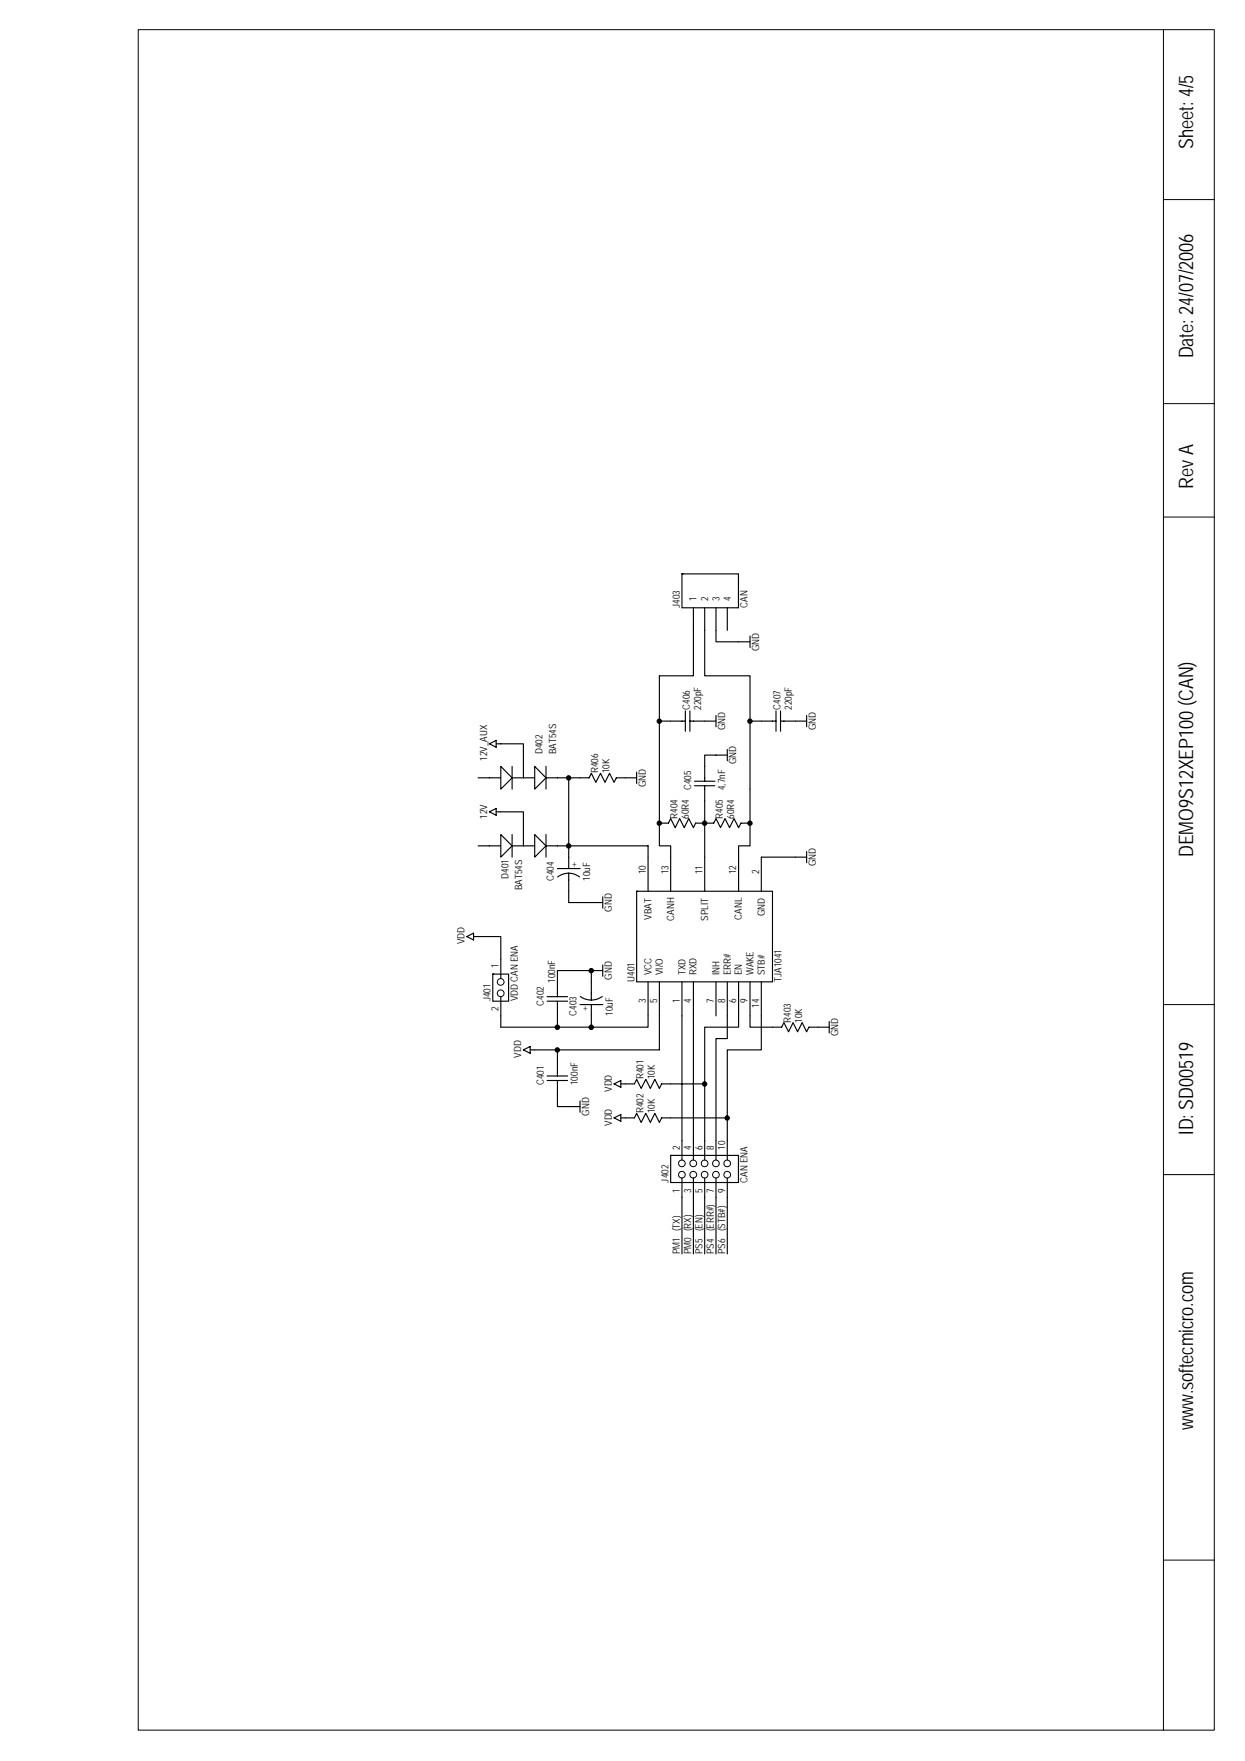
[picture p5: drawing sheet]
<svg xmlns="http://www.w3.org/2000/svg" width="210mm" height="297mm" viewBox="0 0 210 297" stroke-linecap="round" stroke-linejoin="round" font-family="sans-serif">
<path d="M23.3 5h181.4v286.8h-181.4z" fill="none" stroke="#000" stroke-width=".17"/>
<path d="M115 96.8v5.7h9.5v-5.7z" fill-rule="evenodd" fill="#fff" stroke="#000" stroke-width=".19"/>
<g fill="none" stroke="#000" stroke-width=".19">
<path d="M115.5 119.9v3.4M116.3 119.9v3.4M116.9 102.5v3.8M118.8 102.5v3.8M120.7 102.5v5.8h5.7M122.6 102.5v3.8M126.4 107.3v1.9M130.8 119.9v3.4M131.6 119.9v3.4M82.5 136.9l1.2-.5v1.1zM83.7 136.9h.7M111.2 138.8h1.5l.4-.7 .7 1.5 .8-1.5 .8 1.5 .7-1.5 .8 1.5 .4-.8h3l.4-.7 .8 1.5 .7-1.5 .8 1.5 .8-1.5 .7 1.5 .4-.8h1.5"/>
<path d="M113.1 121.6h2.4M116.3 121.6h4.4M117.1 131.8h3.4M117.1 132.5h3.4M118.8 132.5v2.5M120.7 120.7v1.9M122.6 127.4h-3.8v4.4M122.6 126.4v1.9M128.4 121.6h2.4M131.6 121.6h4.4M136 120.7v1.9M78.7 158l1.1-.6v1.1z"/>
<path d="M79.8 158h.8M94 146.5h3.8M94 147.9a2.99 2.99 0 0 1 3.7 0M95.9 144.6v1.9M95.9 147.3v3M99.7 152.2h1.9M101.6 151.3v1.9M109.3 171.4v1.9h-24.9M130.3 173.3h1.5l.4-.8 .7 1.5 .8-1.5 .8 1.5 .7-1.5 .8 1.5 .4-.7h3.4M139.8 172.3v1.9M103.5 188.6l1.2-.6v1.1zM104.7 188.6h2.3l.3-.8 .8 1.5 .8-1.5 .7 1.5 .8-1.5 .8 1.5 .3-.7h1.6"/>
</g>
<path d="M83.1 164.3v4.6h2.6v-4.6z" fill-rule="evenodd" fill="#fff" stroke="#000" stroke-width=".19"/>
<g fill="none" stroke="#000" stroke-width=".17">
<path d="M196.2 5v286.8M196.2 33.7h8.5M196.2 68.1h8.5M196.2 87.2h8.5M196.2 169.4h8.5M196.2 198.1h8.5M196.2 263.2h8.5"/>
<circle cx="84.4" cy="165.6" r=".57"/>
<circle cx="84.4" cy="167.5" r=".57"/>
</g>
<g fill="none" stroke="#000" stroke-width=".19">
<path d="M118.8 135v3.8M80.6 158h3.8v7M88.2 140.8v1.9h1.9M92.1 142.7h17.2v1.9M92.1 140.8v3.8M95.9 142.7v1.9M95.9 150.3v1.9M134.1 144.6h1.9M136 143.6v1.9M84.4 168.1v5.2M88.2 177.1l1.2-.6v1.2zM92.2 168.1h3.5"/>
<path d="M92.2 168.9h3.5M94 168.9v4.4M94 177.1v4.4M97.8 169.4h3.8M97.8 168.1a3.1 3.1 0 0 0 3.7 0M99.7 163.7h-5.7v4.4M99.7 163.7h1.9M99.7 163.7v5M99.7 169.4v3.9M101.6 162.8v1.9M111.2 171.4v5.7h-21.8M115 171.4v21"/>
<path d="M116.9 171.4v21M92.2 181.5h3.5M92.2 182.3h3.5M94 182.3v4.4h3.8M97.8 185.7v1.9M103.5 182.8l1.2-.5v1.1zM104.7 182.8h2.3l.3-.7 .8 1.5 .8-1.5 .7 1.5 .8-1.5 .8 1.5 .3-.8h7.3M115 202v9.5M116.9 202v9.5M118.8 202v9.5"/>
</g>
<g fill="#000" stroke="#000" stroke-width=".17">
<circle cx="94" cy="173.3" r=".38"/>
<circle cx="94" cy="177.1" r=".38"/>
<circle cx="99.7" cy="173.3" r=".38"/>
<circle cx="99.7" cy="163.7" r=".38"/>
</g>
<path d="M90.1 140.8l2 1.9-2 1.9z" fill="#fff" stroke="#000" stroke-width=".19"/>
<path d="M80.6 142.7h3.8M86.3 142.7h1.9M86.3 140.8v3.8" fill="none" stroke="#000" stroke-width=".19"/>
<path d="M84.4 140.8l1.9 1.9-1.9 1.9z" fill="#fff" stroke="#000" stroke-width=".19"/>
<path d="M88.2 129.3v1.9h1.9M92.1 131.2h3.8M92.1 129.3v3.8" fill="none" stroke="#000" stroke-width=".19"/>
<path d="M90.1 129.3l2 1.9-2 1.9z" fill="#fff" stroke="#000" stroke-width=".19"/>
<path d="M80.6 131.2h3.8M86.3 131.2h1.9M86.3 129.3v3.8" fill="none" stroke="#000" stroke-width=".19"/>
<path d="M84.4 129.3l1.9 1.9-1.9 1.9z" fill="#fff" stroke="#000" stroke-width=".19"/>
<path d="M82.5 125.5l1.2-.6v1.1zM83.7 125.5h4.5v3.8M84.4 136.9h3.8v3.9M95.9 131.2v11.5M95.9 152.2h3.8" fill="none" stroke="#000" stroke-width=".19"/>
<path d="M107.3 150.3v15.3h22.9v-15.3z" fill-rule="evenodd" fill="#fff" stroke="#000" stroke-width=".19"/>
<g fill="none" stroke="#000" stroke-width=".19">
<path d="M116.9 106.3v7.7h-5.7v28.7h1.9v7.6M118.8 106.3v7.7h7.6v28.7h-1.9v7.6M111.2 121.6h1.9M118.8 138.8v11.5M126.4 121.6h2M109.3 144.6v5.7M134.1 144.6h-5.7v5.7M109.3 165.6v5.8M111.2 165.6v5.8M115 165.6v5.8M116.9 165.6v5.8M120.7 165.6v5.8"/>
<path d="M122.6 165.6v5.8M124.5 165.6v7.7h-5.7v19.1M126.4 165.6v7.7h3.9M128.4 165.6v5.8"/>
</g>
<g fill="#000" stroke="#000" stroke-width=".17">
<circle cx="111.2" cy="121.6" r=".38"/>
<circle cx="111.2" cy="138.9" r=".38"/>
<circle cx="118.8" cy="138.9" r=".38"/>
<circle cx="126.4" cy="138.9" r=".38"/>
<circle cx="126.4" cy="121.6" r=".38"/>
<circle cx="95.9" cy="142.7" r=".38"/>
</g>
<path d="M113.1 194.9v4.6h11.4v-4.6z" fill-rule="evenodd" fill="#fff" stroke="#000" stroke-width=".19"/>
<g fill="none" stroke="#000" stroke-width=".17">
<circle cx="115" cy="198.1" r=".57"/>
<circle cx="115" cy="196.2" r=".57"/>
<circle cx="116.9" cy="198.1" r=".57"/>
<circle cx="116.9" cy="196.2" r=".57"/>
<circle cx="118.8" cy="196.2" r=".57"/>
<circle cx="118.8" cy="198.1" r=".57"/>
<circle cx="120.7" cy="196.2" r=".57"/>
<circle cx="120.7" cy="198.1" r=".57"/>
<circle cx="122.6" cy="196.2" r=".57"/>
<circle cx="122.6" cy="198.1" r=".57"/>
</g>
<g fill="none" stroke="#000" stroke-width=".19">
<path d="M95.9 131.2h3.4l.4-.8 .8 1.6 .7-1.6 .8 1.6 .8-1.6 .7 1.6 .4-.8h3.4M107.3 130.2v2M122.6 171.4v3.8h-1.9v20.5M128.4 171.4v5.7h-5.8v18.6M113.1 188.6h9.5M115 192.4v3.3M115 198.7v3.3M116.9 192.4v3.3M116.9 198.7v3.3M118.8 192.4v3.3M118.8 198.7v3.3M120.7 198.7v12.8"/>
<path d="M122.6 198.7v12.8"/>
</g>
<g fill="#000" stroke="#000" stroke-width=".17">
<circle cx="95.9" cy="131.2" r=".38"/>
<circle cx="118.8" cy="182.8" r=".38"/>
<circle cx="122.6" cy="188.6" r=".38"/>
</g>
<g font-size="3.4">
<text x="201.2" y="25.1" transform="rotate(-90 201.2 25.1)">Sheet: 4/5</text>
<text x="201.2" y="60.4" transform="rotate(-90 201.2 60.4)">Date: 24/07/2006</text>
<text x="201.2" y="82.4" transform="rotate(-90 201.2 82.4)">Rev A</text>
<text x="201.2" y="144.6" transform="rotate(-90 201.2 144.6)">DEMO9S12XEP100 (CAN)</text>
<text x="201.2" y="191.4" transform="rotate(-90 201.2 191.4)">ID: SD00519</text>
<text x="201.2" y="241.2" transform="rotate(-90 201.2 241.2)">www.softecmicro.com</text>
</g>
<g font-size="1.7">
<text x="117.5" y="101.4" transform="rotate(-90 117.5 101.4)">1</text>
<text x="119.4" y="101.4" transform="rotate(-90 119.4 101.4)">2</text>
<text x="121.3" y="101.4" transform="rotate(-90 121.3 101.4)">3</text>
<text x="123.2" y="101.4" transform="rotate(-90 123.2 101.4)">4</text>
<text x="114.6" y="102.5" transform="rotate(-90 114.6 102.5)">J403</text>
<text x="126" y="102.5" transform="rotate(-90 126 102.5)">CAN</text>
<text x="128" y="109.8" transform="rotate(-90 128 109.8)">GND</text>
<text x="116.3" y="119.7" transform="rotate(-90 116.3 119.7)">C406</text>
<text x="118.2" y="119.7" transform="rotate(-90 118.2 119.7)">220pF</text>
<text x="131.6" y="119.7" transform="rotate(-90 131.6 119.7)">C407</text>
<text x="133.5" y="119.7" transform="rotate(-90 133.5 119.7)">220pF</text>
<text x="122.2" y="123.2" transform="rotate(-90 122.2 123.2)">GND</text>
<text x="137.5" y="123.2" transform="rotate(-90 137.5 123.2)">GND</text>
<text x="82.1" y="128.3" transform="rotate(-90 82.1 128.3)">12V_AUX</text>
<text x="91.5" y="127.2" transform="rotate(-90 91.5 127.2)">D402</text>
<text x="93.8" y="127.2" transform="rotate(-90 93.8 127.2)">BAT54S</text>
<text x="100.8" y="130.4" transform="rotate(-90 100.8 130.4)">R406</text>
<text x="102.8" y="130.4" transform="rotate(-90 102.8 130.4)">10K</text>
<text x="124.1" y="128.9" transform="rotate(-90 124.1 128.9)">GND</text>
<text x="108.9" y="132.7" transform="rotate(-90 108.9 132.7)">GND</text>
<text x="116.5" y="133.3" transform="rotate(-90 116.5 133.3)">C405</text>
<text x="122.2" y="133.3" transform="rotate(-90 122.2 133.3)">4,7nF</text>
<text x="82.1" y="138.1" transform="rotate(-90 82.1 138.1)">12V</text>
<text x="114.2" y="138.1" transform="rotate(-90 114.2 138.1)">R404</text>
<text x="116.1" y="138.1" transform="rotate(-90 116.1 138.1)">60R4</text>
<text x="121.9" y="138.1" transform="rotate(-90 121.9 138.1)">R405</text>
<text x="123.8" y="138.1" transform="rotate(-90 123.8 138.1)">60R4</text>
<text x="85.7" y="148.2" transform="rotate(-90 85.7 148.2)">D401</text>
<text x="93.4" y="148.6" transform="rotate(-90 93.4 148.6)">C404</text>
<text x="96.5" y="146.2">+</text>
<text x="99.5" y="148.6" transform="rotate(-90 99.5 148.6)">10uF</text>
<text x="108.9" y="147.5" transform="rotate(-90 108.9 147.5)">10</text>
<text x="112.7" y="147.5" transform="rotate(-90 112.7 147.5)">13</text>
<text x="118.4" y="147.5" transform="rotate(-90 118.4 147.5)">11</text>
<text x="124.1" y="147.5" transform="rotate(-90 124.1 147.5)">12</text>
<text x="128" y="147.5" transform="rotate(-90 128 147.5)">2</text>
<text x="137.5" y="146.1" transform="rotate(-90 137.5 146.1)">GND</text>
<text x="88.1" y="150.1" transform="rotate(-90 88.1 150.1)">BAT54S</text>
<text x="103.1" y="153.8" transform="rotate(-90 103.1 153.8)">GND</text>
<text x="109.8" y="155.1" transform="rotate(-90 109.8 155.1)">VBAT</text>
<text x="113.6" y="155.3" transform="rotate(-90 113.6 155.3)">CANH</text>
<text x="119.4" y="155.3" transform="rotate(-90 119.4 155.3)">SPLIT</text>
<text x="125.1" y="155.1" transform="rotate(-90 125.1 155.1)">CANL</text>
<text x="128.9" y="154.5" transform="rotate(-90 128.9 154.5)">GND</text>
<text x="78.3" y="159.3" transform="rotate(-90 78.3 159.3)">VDD</text>
<text x="84" y="163.3" transform="rotate(-90 84 163.3)">1</text>
<text x="93.6" y="165.8" transform="rotate(-90 93.6 165.8)">100nF</text>
<text x="103.1" y="165.2" transform="rotate(-90 103.1 165.2)">GND</text>
<text x="107" y="165.6" transform="rotate(-90 107 165.6)">U401</text>
<text x="109.8" y="164.5" transform="rotate(-90 109.8 164.5)">VCC</text>
<text x="111.7" y="164.5" transform="rotate(-90 111.7 164.5)">VI/O</text>
<text x="115.5" y="164.5" transform="rotate(-90 115.5 164.5)">TXD</text>
<text x="117.5" y="164.5" transform="rotate(-90 117.5 164.5)">RXD</text>
<text x="121.3" y="164.5" transform="rotate(-90 121.3 164.5)">INH</text>
<text x="123.2" y="164.5" transform="rotate(-90 123.2 164.5)">ERR#</text>
<text x="125.1" y="164.5" transform="rotate(-90 125.1 164.5)">EN</text>
<text x="127" y="164.5" transform="rotate(-90 127 164.5)">WAKE</text>
<text x="128.9" y="164.5" transform="rotate(-90 128.9 164.5)">STB#</text>
<text x="131.8" y="165.6" transform="rotate(-90 131.8 165.6)">TJA1041</text>
<text x="82.7" y="168.9" transform="rotate(-90 82.7 168.9)">J401</text>
<text x="84" y="170.6" transform="rotate(-90 84 170.6)">2</text>
<text x="87.3" y="168.9" transform="rotate(-90 87.3 168.9)">VDD CAN ENA</text>
<text x="91.7" y="169.6" transform="rotate(-90 91.7 169.6)">C402</text>
<text x="97.2" y="171.4" transform="rotate(-90 97.2 171.4)">C403</text>
<text x="99.1" y="169.8" transform="rotate(-180 99.1 169.8)">+</text>
<text x="103.3" y="171.4" transform="rotate(-90 103.3 171.4)">10uF</text>
<text x="108.9" y="169.3" transform="rotate(-90 108.9 169.3)">3</text>
<text x="110.8" y="169.3" transform="rotate(-90 110.8 169.3)">5</text>
<text x="114.6" y="169.3" transform="rotate(-90 114.6 169.3)">1</text>
<text x="116.5" y="169.3" transform="rotate(-90 116.5 169.3)">4</text>
<text x="120.3" y="169.3" transform="rotate(-90 120.3 169.3)">7</text>
<text x="122.2" y="169.3" transform="rotate(-90 122.2 169.3)">8</text>
<text x="124.1" y="169.3" transform="rotate(-90 124.1 169.3)">6</text>
<text x="126" y="169.3" transform="rotate(-90 126 169.3)">9</text>
<text x="128" y="170" transform="rotate(-90 128 170)">14</text>
<text x="133.3" y="172.5" transform="rotate(-90 133.3 172.5)">R403</text>
<text x="135.2" y="172.5" transform="rotate(-90 135.2 172.5)">10K</text>
<text x="87.9" y="178.4" transform="rotate(-90 87.9 178.4)">VDD</text>
<text x="141.3" y="174.8" transform="rotate(-90 141.3 174.8)">GND</text>
<text x="91.7" y="183" transform="rotate(-90 91.7 183)">C401</text>
<text x="97.4" y="183" transform="rotate(-90 97.4 183)">100nF</text>
<text x="103.1" y="184.2" transform="rotate(-90 103.1 184.2)">VDD</text>
<text x="108.5" y="182.1" transform="rotate(-90 108.5 182.1)">R401</text>
<text x="110.4" y="182.1" transform="rotate(-90 110.4 182.1)">10K</text>
<text x="99.3" y="188.2" transform="rotate(-90 99.3 188.2)">GND</text>
<text x="103.1" y="189.9" transform="rotate(-90 103.1 189.9)">VDD</text>
<text x="108.5" y="187.8" transform="rotate(-90 108.5 187.8)">R402</text>
<text x="110.4" y="187.8" transform="rotate(-90 110.4 187.8)">10K</text>
<text x="114.6" y="193.9" transform="rotate(-90 114.6 193.9)">2</text>
<text x="116.5" y="193.9" transform="rotate(-90 116.5 193.9)">4</text>
<text x="118.4" y="193.9" transform="rotate(-90 118.4 193.9)">6</text>
<text x="120.3" y="193.9" transform="rotate(-90 120.3 193.9)">8</text>
<text x="122.2" y="193.9" transform="rotate(-90 122.2 193.9)">10</text>
<text x="112.7" y="199.5" transform="rotate(-90 112.7 199.5)">J402</text>
<text x="114.6" y="201.2" transform="rotate(-90 114.6 201.2)">1</text>
<text x="116.5" y="201.2" transform="rotate(-90 116.5 201.2)">3</text>
<text x="118.4" y="201.2" transform="rotate(-90 118.4 201.2)">5</text>
<text x="120.3" y="201.2" transform="rotate(-90 120.3 201.2)">7</text>
<text x="122.2" y="201.2" transform="rotate(-90 122.2 201.2)">9</text>
<text x="126" y="199.5" transform="rotate(-90 126 199.5)">CAN ENA</text>
<text x="114.6" y="211.5" transform="rotate(-90 114.6 211.5)">PM1 (TX)</text>
<text x="116.5" y="211.5" transform="rotate(-90 116.5 211.5)">PM0 (RX)</text>
<text x="118.4" y="211.5" transform="rotate(-90 118.4 211.5)">PS5 (EN)</text>
<text x="120.3" y="211.5" transform="rotate(-90 120.3 211.5)">PS4 (ERR#)</text>
<text x="122.2" y="211.5" transform="rotate(-90 122.2 211.5)">PS6 (STB#)</text>
</g>
</svg>
